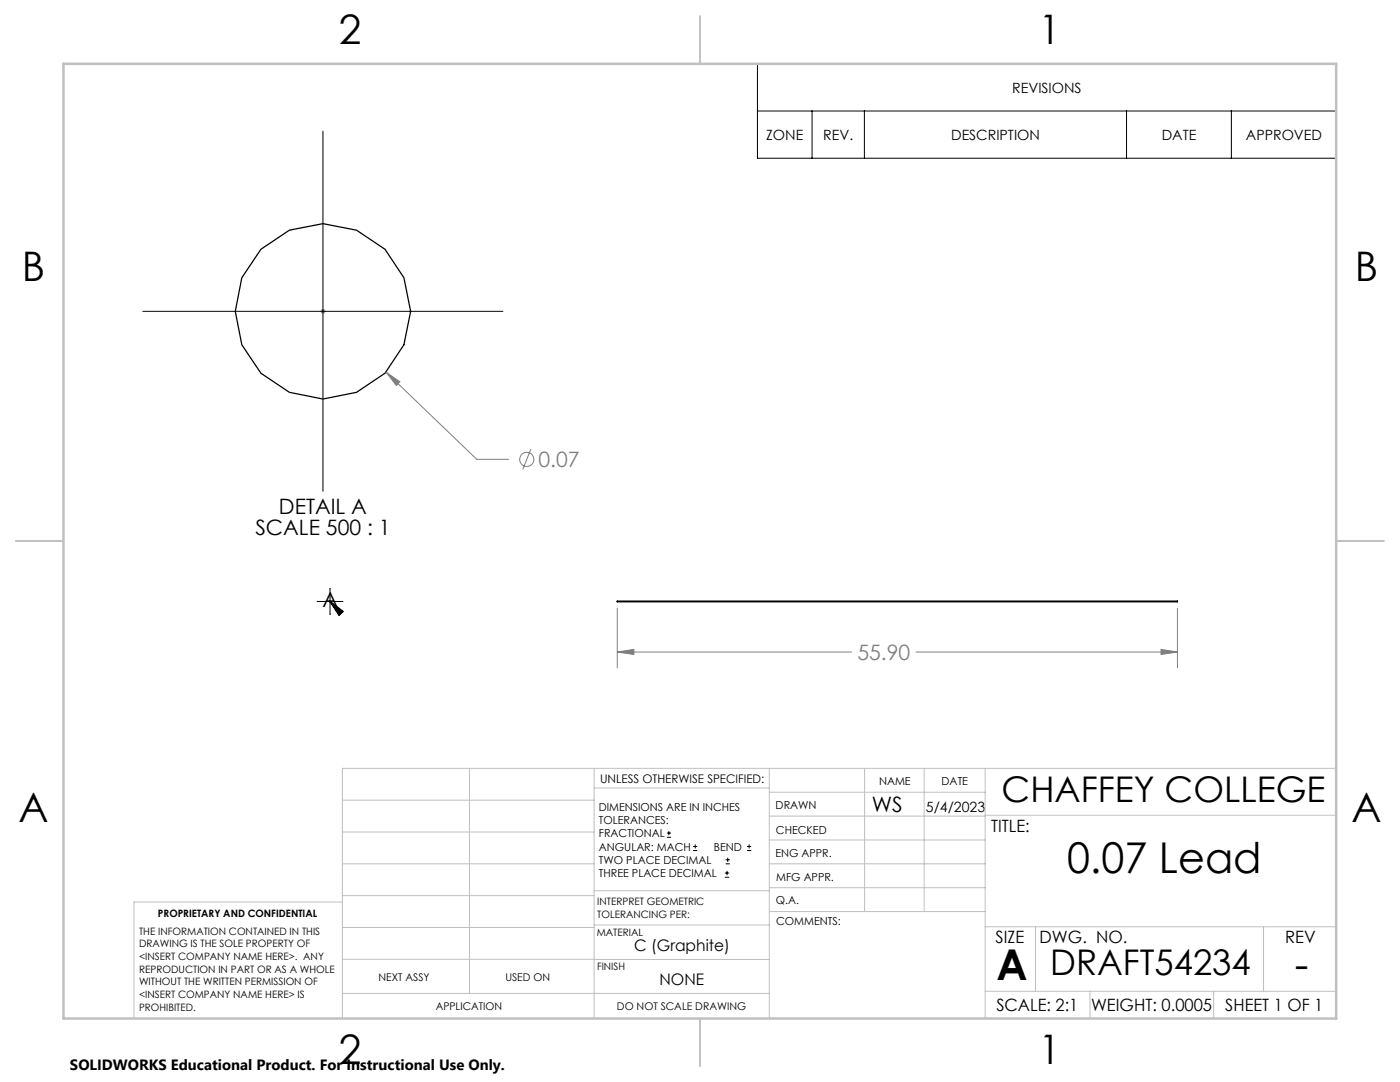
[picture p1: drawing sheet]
<svg xmlns="http://www.w3.org/2000/svg" width="279mm" height="216mm" viewBox="0 0 279 216" stroke-linecap="round" stroke-linejoin="round" font-family="sans-serif">
<g fill="none" stroke="#000" stroke-width=".25">
<path d="M123.2 119.9h111.8v.2h-111.8zM65.9 120h.1"/>
<circle cx="64.4" cy="62.1" r="17.5"/>
</g>
<g fill="none" stroke="#808080" stroke-width=".2">
<path d="M64 62.1h.9M64.1 61.8l.7 .7M64.5 61.6v1M64.8 61.8l-.7 .7M77 74.3l2.8 1.9-.7 .7zM77 74.3l18.1 17.4h6.4M105.9 89.6l-1.6 4.1M123.2 130.1l3.3-.5v1zM123.2 121.4v11.9M123.2 130.1h46.7M182.8 130.1h52.2M231.7 129.6l3.3 .5-3.3 .5z"/>
<path d="M235 121.4v11.9"/>
<circle cx="105.1" cy="91.7" r="1.41"/>
</g>
<g fill="none" stroke="#000" stroke-width=".2">
<path d="M151.2 12.7h115.5v18.9h-115.5zM64.5 26.2v71.8M151.2 22.2h115.5M162.1 22.2v9.4M172.5 22.2v9.4M224.8 22.2v9.4M245.7 22.2v9.4M28.5 62.1h71.9M65.8 120l2.6 2.1-.8 .7zM65.8 120l2.7 2-.7 .7zM65.9 117.4v5.2M63.3 120h5.1"/>
<path d="M65.8 120l.1 .1zM133.1 167.1h.8M133.1 166.2h.8M133.5 165.8v.9M138.3 169.7h.8M138.3 168.9h.8M138.7 168.5v.8M144.7 175h.8M144.7 174.2h.8M144.8 172.4h.9M144.8 171.6h.9M145.1 173.8v.8"/>
<path d="M145.2 171.1v.9M149.1 169.7h.8M149.1 168.9h.8M149.5 168.5v.8"/>
</g>
<g fill="none" stroke="#c0c0c0" stroke-width=".2">
<path d="M68.3 159.7h50.3M93.7 153.3v44.9M118.6 153.3v49.9M118.6 157.2h34.9M153.5 153.3v49.9M153.5 158.1h43.1M172.5 153.3v28.6M184.4 153.3v28.6M196.6 153.3v49.9M266.7 153.3h-198.4v49.9M68.3 178.7h50.3M68.3 172.4h50.3"/>
<path d="M68.3 166h50.3M68.3 180h-41.6v23.2M118.6 177.7h35M153.5 167.6h43.1M153.5 162.8h43.1M153.5 172.4h43.1M153.5 177.1h43.1M196.6 162.7h70.1M68.3 198.2h85.2M68.3 191.4l85.2 .1M68.3 185.1h50.3M118.6 184.6h35"/>
<path d="M153.6 181.9h43M196.6 197.8h70.1M196.6 184.9h70.1M206.7 184.9v12.9M217.5 197.8v5.4M242.2 197.8v5.4M252.2 184.9v12.9"/>
</g>
<path d="M139.7 3.2v9.5M3.1 107.9h9.6M266.7 107.9h9.5M139.7 203.2v9.6" fill="none" stroke="#c0c0c0" stroke-width=".25"/>
<path d="M12.7 12.7h254v190.5h-254z" fill="none" stroke="#c0c0c0" stroke-width=".5"/>
<path d="M65.8 120l2.6 2.1-.8 .7zM65.8 120l2.7 2-.7 .7z" fill="#000"/>
<path d="M123.2 130.1l3.3-.5v1zM231.7 129.6l3.3 .5-3.3 .5zM77 74.3l2.1 2.6 .7-.7z" fill="#808080"/>
<g font-size="8.5">
<text x="212.9" y="174.2">0.07 Lead</text>
<text x="198.9" y="195.5">A</text>
<text x="258.4" y="195.4">-</text>
</g>
<g font-size="8.1">
<text x="67.6" y="8.9">2</text>
<text x="207.3" y="8.9">1</text>
<text x="4.4" y="56.2">B</text>
<text x="270.4" y="56.2">B</text>
<text x="3.7" y="164.1">A</text>
<text x="269.7" y="164.1">A</text>
<text x="67.6" y="212.4">2</text>
<text x="207.3" y="212.4">1</text>
</g>
<g font-size="7.1">
<text x="199.9" y="160">CHAFFEY COLLEGE</text>
<text x="209.6" y="194.6">DRAFT54234</text>
</g>
<g font-size="4.2" fill="#808080">
<text x="107.5" y="93.2">0.07</text>
<text x="171.1" y="131.7">55.90</text>
</g>
<g font-size="4.2">
<text x="51" y="106.8">SCALE 500 : 1</text>
<text x="55.7" y="102.6">DETAIL A</text>
<text x="64.4" y="121.2">A</text>
<text x="174" y="162">WS</text>
</g>
<g font-size="3.4">
<text x="197.8" y="166">TITLE:</text>
<text x="198.7" y="188.1">SIZE</text>
<text x="207.5" y="188.1">DWG. NO.</text>
<text x="256.5" y="188.2">REV</text>
<text x="198.8" y="201.7">SCALE: 2:1</text>
<text x="217.7" y="201.8">WEIGHT: 0.0005</text>
<text x="244.5" y="201.7">SHEET 1 OF 1</text>
</g>
<g font-size="3.2">
<text x="126.6" y="189.8">C (Graphite)</text>
<text x="131.6" y="196.6">NONE</text>
</g>
<text font-size="3" x="14" y="213.5">SOLIDWORKS Educational Product. For Instructional Use Only.</text>
<g font-size="2.8">
<text x="202" y="18.5">REVISIONS</text>
<text x="152.9" y="27.9">ZONE</text>
<text x="164.3" y="27.9">REV.</text>
<text x="189.8" y="27.9">DESCRIPTION</text>
<text x="231.9" y="27.9">DATE</text>
<text x="248.6" y="27.9">APPROVED</text>
<text x="184.8" y="162">5/4/2023</text>
</g>
<text font-size="2.4" x="119.8" y="156.2">UNLESS OTHERWISE SPECIFIED:</text>
<g font-size="2.2">
<text x="119.5" y="161.8">DIMENSIONS ARE IN INCHES</text>
<text x="154.8" y="161.4">DRAWN</text>
<text x="175.4" y="156.6">NAME</text>
<text x="187.9" y="156.7">DATE</text>
<text x="119.5" y="164.4">TOLERANCES:</text>
<text x="119.5" y="167.1">FRACTIONAL</text>
<text x="154.9" y="166.3">CHECKED</text>
<text x="119.5" y="169.7">ANGULAR: MACH</text>
<text x="119.5" y="172.4">TWO PLACE DECIMAL</text>
<text x="142.5" y="169.7">BEND</text>
<text x="154.8" y="171">ENG APPR.</text>
<text x="119.5" y="175">THREE PLACE DECIMAL</text>
<text x="154.9" y="175.7">MFG APPR.</text>
<text x="154.9" y="180.4">Q.A.</text>
<text x="154.9" y="184.6">COMMENTS:</text>
</g>
<g font-size="2.1">
<text x="75.5" y="195.7">NEXT ASSY</text>
<text x="100.9" y="195.7">USED ON</text>
<text x="86.9" y="201.5">APPLICATION</text>
<text x="123.1" y="201.6">DO NOT SCALE DRAWING</text>
</g>
<g font-size="2">
<text x="31.5" y="182.9">PROPRIETARY AND CONFIDENTIAL</text>
<text x="119.2" y="180.6">INTERPRET GEOMETRIC</text>
<text x="119.2" y="183.1">TOLERANCING PER:</text>
<text x="27.8" y="186.5">THE INFORMATION CONTAINED IN THIS</text>
<text x="27.8" y="189">DRAWING IS THE SOLE PROPERTY OF</text>
<text x="27.8" y="191.6">&lt;INSERT COMPANY NAME HERE&gt;. ANY</text>
<text x="119.1" y="186.7">MATERIAL</text>
<text x="27.8" y="194.1">REPRODUCTION IN PART OR AS A WHOLE</text>
<text x="27.8" y="196.6">WITHOUT THE WRITTEN PERMISSION OF</text>
<text x="119.1" y="193.5">FINISH</text>
<text x="27.8" y="199.1">&lt;INSERT COMPANY NAME HERE&gt; IS</text>
<text x="27.8" y="201.7">PROHIBITED.</text>
</g>
</svg>
